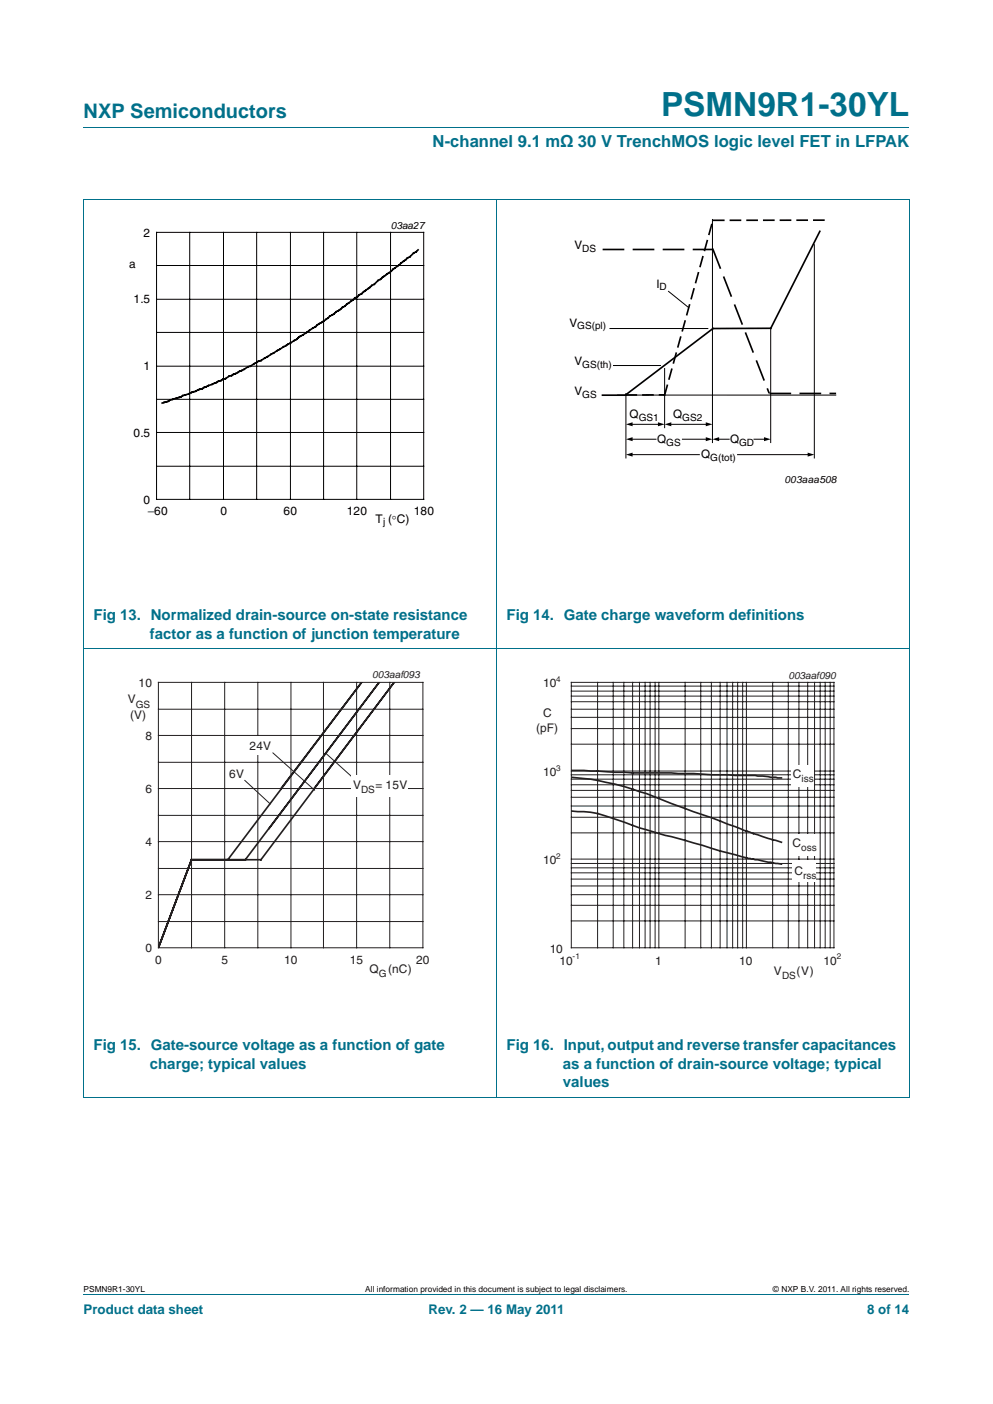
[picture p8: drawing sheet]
<svg xmlns="http://www.w3.org/2000/svg" width="210mm" height="297mm" viewBox="0 0 210 297" stroke-linecap="round" stroke-linejoin="round" font-family="sans-serif">
<path d="M17.7 27h174.6M17.6 42.1h174.7M17.7 42.2v189.9M105 42.1v190.1M192.3 42.2v189.9M17.6 137.2h174.7M17.6 232.1h174.7M17.7 273.9h174.6" fill="none" stroke="#00708a" stroke-width=".21"/>
<g fill="none" stroke="#000" stroke-width=".21">
<path d="M33.1 56.2h56.5M33.1 49.2h56.5v56.5h-56.5zM40.1 49.2v56.5M47.3 49.2v56.5M54.3 49.2v56.5M61.4 49.2v56.5M68.4 49.2v56.5M75.4 49.2v56.5M82.6 49.2v56.5M150.7 46.4v47.2M172.2 51.8v45.1M33.1 70.3h56.5"/>
<path d="M33.1 77.5h56.5M33.1 63.3h56.5M129 69.5h20.7M129.7 77.3h10M140.5 78v12.5M141.4 61.6l4.2 3.5M163 69.4v24.2M33.1 98.6h56.5M33.1 84.5h56.5M33.1 91.5h56.5M130.6 83.6h46.1M132.4 83.3v13.6"/>
<path d="M133.5 96.2h14.4M133.5 92.9h5.2M133.5 89.8h5.9M141.7 89.8h7.8M144.3 92.9h5.2M151.8 92.9h2.4M156 96.2h15.1M159.4 92.9h2.4"/>
</g>
<path d="M20.4 46.4h81.9v66.3h-81.9z" fill="none" stroke="#fff" stroke-width=".21"/>
<path d="M88.4 52.9l-5.7 4.5-2.8 1.9-.8 .8-4.1 3-2.1 1.7-6.2 4.3-5.3 3.5-6.2 3.7-.5 .1-1.8 1.1-.5 .1-4.7 2.5-6.3 2.7-7.1 2.5M173.4 48.9l-10.4 20.6h-12.2l-18.4 14M127.4 83.6h5" fill="none" stroke="#000" stroke-width=".35"/>
<path d="M127.6 52.8h22.9M150.8 52.7l11.8 30.3M162.9 83.2h13.7" fill="none" stroke="#000" stroke-width=".35" stroke-dasharray="4.2 2.1"/>
<path d="M150.9 46.6h24.6M132.4 83.6l8.1-.1M140.5 83.6l10.2-36.9" fill="none" stroke="#000" stroke-width=".35" stroke-dasharray="2.1 1.4"/>
<path d="M132.4 96.2l1.4-.4v.8zM132.4 92.9l1.4-.4v.8zM132.4 89.8l1.4-.5v.9zM139.1 89.3l1.4 .5-1.4 .4zM140.5 89.8l1.5-.5v.9zM149.2 89.3l1.5 .5-1.5 .4zM149.2 92.5l1.5 .4-1.5 .4zM150.7 92.9l1.4-.4v.8zM161.6 92.5l1.4 .4-1.4 .4zM170.8 95.8l1.4 .4-1.4 .4z" fill="#000"/>
<g fill="none" stroke="#231f20" stroke-width=".21">
<path d="M33.5 150h55.9M33.5 144.4h55.9v56.1h-55.9zM33.5 155.6h55.9M40.5 144.4v56.1M47.5 144.4v56.1M54.5 144.4v56.1M57.7 159.3l8.9 7.9M61.5 144.4v56.1M68.4 144.4v56.1M68.9 159.4l5.5 4.9M75.4 144.4v56.1M82.4 144.4v56.1"/>
<path d="M33.5 172.5h55.9M33.5 161.3h55.9M33.5 178.1h55.9M33.5 166.8h55.9M51.7 165.1l5.5 5M33.5 195h55.9M33.5 183.7h55.9M33.5 189.3h55.9"/>
</g>
<path d="M83.3 144.4l-28.1 37.5h-14.7l-7 18.6M56.9 175.3l23.3-30.9-28.3 37.5M59.4 166.8l17.1-22.4-28.3 37.5" fill="none" stroke="#231f20" stroke-width=".35"/>
<g fill="#fff">
<path d="M74.3 164.1h11.9v4.5h-11.9z"/>
<path d="M52.4 155.7h5v4h-5z"/>
<path d="M48.1 161.8h3.6v4h-3.6z"/>
</g>
<path d="M20.4 141.5h81.9v66.3h-81.9z" fill="none" stroke="#fff" stroke-width=".21"/>
<g fill="none" stroke="#231f20" stroke-width=".21">
<path d="M120.8 157.4h55.5M120.8 154.1h55.5M120.8 151.8h55.5M120.8 150h55.5M120.8 148.5h55.5M120.8 147.3h55.5M120.8 146.2h55.5M120.8 145.2h55.5M120.8 144.4h55.5v56.1h-55.5zM126.4 144.4v56.1M129.7 144.4v56.1M131.9 144.4v56.1"/>
<path d="M133.8 144.4v56.1M135.2 144.4v56.1M136.4 144.4v56.1M137.5 144.4v56.1M138.5 144.4v56.1M139.3 144.4v56.1M144.9 144.4v56.1M148.2 144.4v56.1M150.4 144.4v56.1M152.3 144.4v56.1M153.7 144.4v56.1M154.9 144.4v56.1"/>
<path d="M156 144.4v56.1M157 144.4v56.1M157.8 144.4v56.1M163.4 144.4v56.1M166.7 144.4v56.1M168.9 144.4v56.1M170.8 144.4v56.1M172.2 144.4v56.1M173.4 144.4v56.1M174.5 144.4v56.1M175.6 144.4v56.1M120.8 176.2h55.5"/>
<path d="M120.8 172.9h55.5M120.8 170.5h55.5M120.8 168.7h55.5M120.8 167.2h55.5M120.8 166h55.5M120.8 164.8h55.5M120.8 163.9h55.5M120.8 163.1h55.5M120.8 194.8h55.5M120.8 191.5h55.5M120.8 189.3h55.5M120.8 187.4h55.5"/>
<path d="M120.8 186h55.5M120.8 184.7h55.5M120.8 183.6h55.5M120.8 182.7h55.5M120.8 181.8h55.5"/>
</g>
<path d="M120.8 163h2.7a189.8 189.8 0 0 0 18.5 .5l13.5 .6a31.7 31.7 0 0 1 7.5 .3l2.2 .2M120.8 171.6l1.3 .1a15.3 15.3 0 0 1 6 .9 181.9 181.9 0 0 0 18.5 5.7l11.6 3.3 7 1.2M120.8 164.4a59.2 59.2 0 0 1 18.5 4.5l7.3 2.8 4 1.3a128.7 128.7 0 0 0 14.6 5.2" fill="none" stroke="#231f20" stroke-width=".35"/>
<g fill="#fff">
<path d="M167.3 161.9h4.8v4.5h-4.8z"/>
<path d="M167.6 182.1h5v4.5h-5z"/>
<path d="M167.2 176.6h5.4v4.5h-5.4z"/>
</g>
<path d="M107.7 141.5h81.9v66.3h-81.9z" fill="none" stroke="#fff" stroke-width=".21"/>
<text font-size="7" fill="#00708a" x="139.8" y="24.6">PSMN9R1-30YL</text>
<text font-size="4.2" fill="#00708a" x="17.7" y="24.9">NXP Semiconductors</text>
<text font-size="3.5" fill="#00708a" x="91.5" y="31.1">N-channel 9.1 mΩ 30 V TrenchMOS logic level FET in LFPAK</text>
<g font-size="3.2" fill="#00708a">
<text x="19.8" y="131.2">Fig 13. Normalized drain-source on-state resistance</text>
<text x="107.1" y="131.2">Fig 14. Gate charge waveform definitions</text>
<text x="31.7" y="135.1">factor as a function of junction temperature</text>
<text x="19.8" y="222.2">Fig 15. Gate-source voltage as a function of gate</text>
<text x="31.7" y="226.1">charge; typical values</text>
<text x="107.1" y="222.2">Fig 16. Input, output and reverse transfer capacitances</text>
<text x="119" y="226.1">as a function of drain-source voltage; typical</text>
<text x="119" y="230">values</text>
</g>
<g font-size="2.8" fill="#00708a">
<text x="17.7" y="277.9">Product data sheet</text>
<text x="90.6" y="277.9">Rev. 2 — 16 May 2011</text>
<text x="183.4" y="277.9">8 of 14</text>
</g>
<g font-size="2.5">
<text x="30.4" y="50">2</text>
<text x="121.5" y="52.8">V</text>
<text x="27.3" y="56.8">a</text>
<text x="28.3" y="64.2">1.5</text>
<text x="138.8" y="60.9">I</text>
<text x="120.4" y="69.2">V</text>
<text x="121.5" y="77.3">V</text>
<text x="30.4" y="78.4">1</text>
<text x="121.5" y="83.6">V</text>
<text x="133.1" y="88.5">Q</text>
<text x="142.4" y="88.5">Q</text>
<text x="28.3" y="92.4">0.5</text>
<text x="139" y="93.8">Q</text>
<text x="154.4" y="93.8">Q</text>
<text x="148.3" y="97">Q</text>
<text x="30.4" y="106.5">0</text>
<text x="31.3" y="109">−60</text>
<text x="46.6" y="109">0</text>
<text x="60" y="109">60</text>
<text x="73.3" y="109">120</text>
<text x="79.4" y="110.6">T (°C)</text>
<text x="87.5" y="109">180</text>
</g>
<g font-size="2.5" fill="#231f20">
<text x="27" y="148.8">V</text>
<text x="29.3" y="145.3">10</text>
<text x="114.8" y="145.4">10</text>
<text x="27.5" y="152.2">(V)</text>
<text x="113.4" y="155">(pF)</text>
<text x="114.9" y="151.8">C</text>
<text x="30.8" y="156.5">8</text>
<text x="52.8" y="158.6">24V</text>
<text x="30.8" y="167.7">6</text>
<text x="48.5" y="164.7">6V</text>
<text x="74.7" y="166.8">V</text>
<text x="79.4" y="166.8">= 15V</text>
<text x="114.8" y="164.2">10</text>
<text x="167.7" y="164.6">C</text>
<text x="30.8" y="178.9">4</text>
<text x="167.6" y="179.2">C</text>
<text x="114.8" y="182.8">10</text>
<text x="168" y="185.1">C</text>
<text x="30.8" y="190.2">2</text>
<text x="30.8" y="201.4">0</text>
<text x="32.8" y="203.9">0</text>
<text x="46.8" y="203.9">5</text>
<text x="60.1" y="203.9">10</text>
<text x="74" y="203.9">15</text>
<text x="88" y="203.9">20</text>
<text x="116.2" y="201.6">10</text>
<text x="78.1" y="205.8">Q</text>
<text x="82.1" y="205.8">(nC)</text>
<text x="118.3" y="204.1">10</text>
<text x="138.5" y="204.1">1</text>
<text x="156.3" y="204.1">10</text>
<text x="163.7" y="206.3">V</text>
<text x="168.4" y="206.3">(V)</text>
<text x="174.1" y="204.1">10</text>
</g>
<g font-size="2.1">
<text x="82.7" y="48.4">03aa27</text>
<text x="123.1" y="53.3">DS</text>
<text x="139.5" y="61.4">D</text>
<text x="122.1" y="69.7">GS(pl)</text>
<text x="123.1" y="77.8">GS(th)</text>
<text x="123.1" y="84.1">GS</text>
<text x="135.1" y="89">GS1</text>
<text x="144.3" y="89">GS2</text>
<text x="140.9" y="94.3">GS</text>
<text x="156.3" y="94.3">GD</text>
<text x="150.2" y="97.5">G(tot)</text>
<text x="165.9" y="102.3">003aaa508</text>
<text x="81" y="111.1">j</text>
</g>
<g font-size="2.1" fill="#231f20">
<text x="78.7" y="143.4">003aaf093</text>
<text x="166.7" y="143.6">003aaf090</text>
<text x="28.7" y="149.8">GS</text>
<text x="76.4" y="167.8">DS</text>
<text x="169.5" y="165.3">iss</text>
<text x="169.4" y="180">oss</text>
<text x="169.8" y="185.9">rss</text>
<text x="80.1" y="206.8">G</text>
<text x="165.4" y="207.1">DS</text>
</g>
<g font-size="1.8">
<text x="17.7" y="273.3">PSMN9R1-30YL</text>
<text x="77.2" y="273.3">All information provided in this document is subject to legal disclaimers.</text>
<text x="163.5" y="273.3">© NXP B.V. 2011. All rights reserved.</text>
</g>
<g font-size="1.7" fill="#231f20">
<text x="117.6" y="144.3">4</text>
<text x="117.6" y="163.1">3</text>
<text x="117.6" y="181.7">2</text>
<text x="121.1" y="203">-1</text>
<text x="176.9" y="203">2</text>
</g>
</svg>
